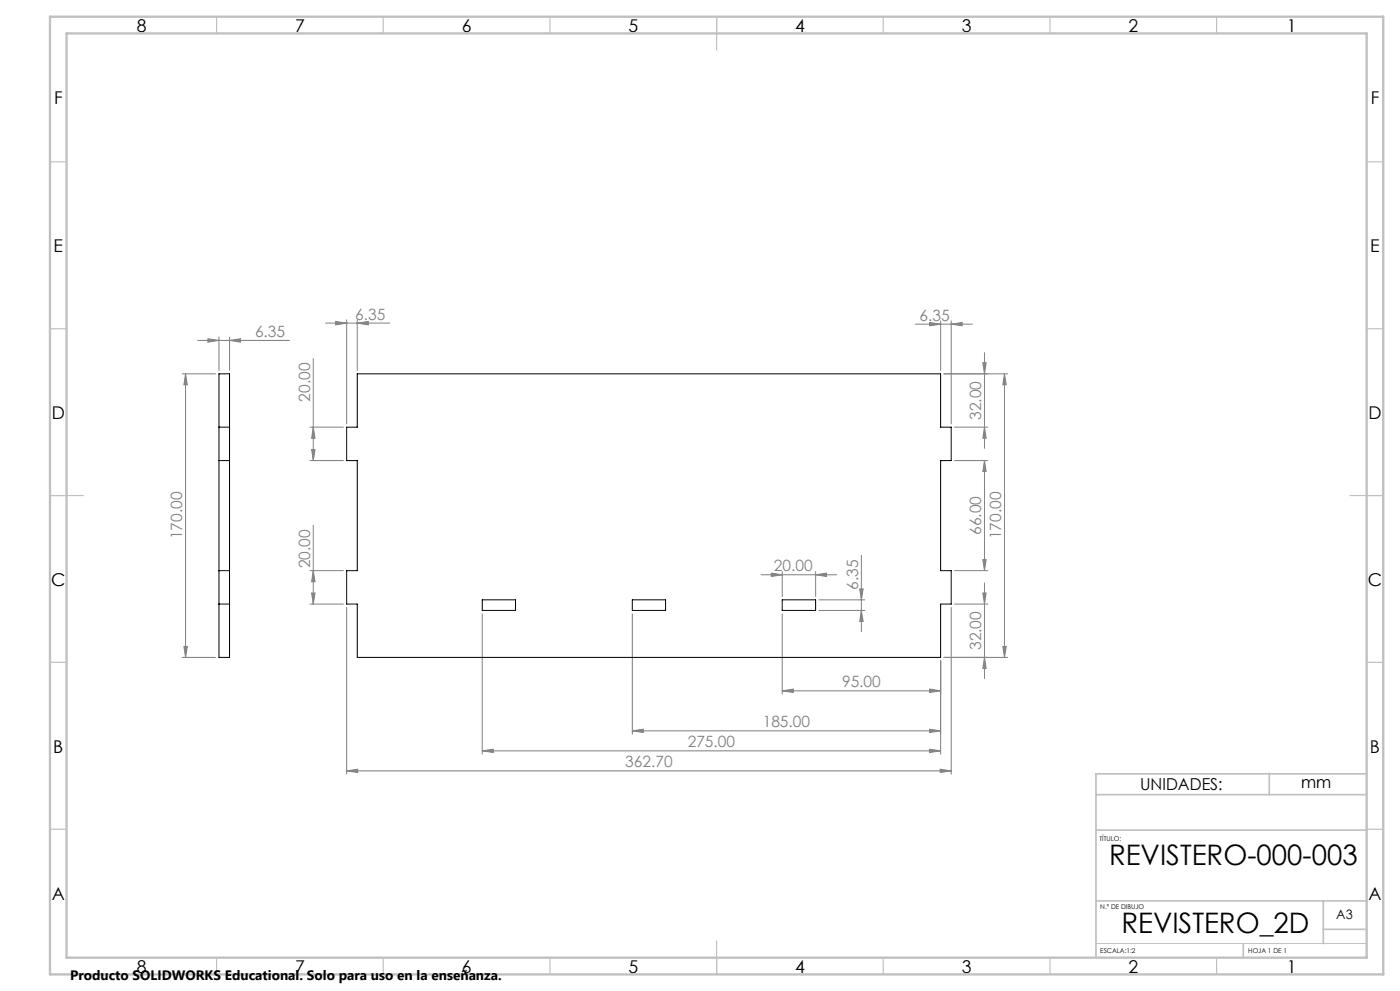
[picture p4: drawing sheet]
<svg xmlns="http://www.w3.org/2000/svg" width="420mm" height="297mm" viewBox="0 0 420 297" stroke-linecap="round" stroke-linejoin="round" font-family="sans-serif">
<g fill="none" stroke="#808080" stroke-width=".3">
<path d="M97.6 96.8h19.3M100.7 96.3l3.3 .5-3.3 .6zM104 95.8v31.2M107.2 96.8l3.3-.5v1.1zM107.2 95.8v15.2M274.6 97.2h17.1M278.9 96.7l3.3 .5-3.3 .4zM282.2 96.2v14.8M285.4 97.2l3.2-.5v.9zM285.4 96.2v30.8M54.7 112h10M55.7 112l.5 3.3h-1z"/>
<path d="M55.7 112v85M59.3 102h27.6M62.4 101.5l3.3 .5-3.3 .5zM65.7 101v10M68.9 102l3.2-.5v1zM68.9 101v10M94 107.5v30.5M283.2 112h19.1M294.9 108.7h.9l-.5 3.3zM295.3 105.7v28.7M301.3 112l.6 3.3h-1.1zM301.3 112v85"/>
<path d="M93 138h10M93 128h10M93.5 134.7h1l-.5 3.3zM94 128l.5 3.3h-1zM286.3 138h10M286.3 128h10M295.3 128l.5 3.3h-.9zM295.3 138l.5 3.3h-.9zM295.3 138v33M94 157.4v23.6M93 171h10M93.5 177.7h1l-.5 3.3z"/>
<path d="M94 171l.5 3.3h-1zM228.3 172.3h22.7M231.4 171.8l3.3 .5-3.3 .5zM234.7 171.3v7.5M244.7 172.3l3.3-.5v1zM244.7 171.3v7.5M245.7 179.8h13.7M257.9 176.5h1l-.5 3.3zM258.4 166.4v22.9M286.3 171h10M294.9 167.7h.9l-.5 3.3zM294.9 177.7h.9l-.5 3.3z"/>
<path d="M295.3 174.7v28.7M54.7 197h10M55.2 193.7h1l-.5 3.3zM93 181h10M104 182v50M144.7 184v42M189.7 184v36M234.7 184v24M245.7 182.9h13.7M258.4 182.9l.5 3.4h-1zM282.2 198v28M283.2 197h19.1"/>
<path d="M285.4 182v50M286.3 181h10M295.3 197l.5 3.3h-.9zM300.8 193.7h1.1l-.6 3.3zM189.7 219l3.3-.5v1zM189.7 219h92.5M234.7 207l3.3-.5v1zM234.7 207h47.5M278.9 206.5l3.3 .5-3.3 .5zM278.9 218.5l3.3 .5-3.3 .5zM104 231l3.3-.5v1zM104 231h181.4"/>
<path d="M144.7 225l3.3-.5v1zM144.7 225h137.5M278.9 224.5l3.3 .5-3.3 .5zM282 230.5l3.4 .5-3.4 .5z"/>
</g>
<path d="M328.8 282.8h81.2" fill="none" stroke="#c0c0c0" stroke-width=".3"/>
<g fill="none" stroke="#c0c0c0" stroke-width=".35">
<path d="M65 5v5M115 5v5M165 5v5M215 5v10M265 5v5M315 5v5M365 5v5M15 48.5h5M410 48.5h5M15 98.5h5M410 98.5h5M15 148.5h10"/>
<path d="M405 148.5h10M15 198.5h5M410 198.5h5M15 248.5h5M410 248.5h5M65 287v5M115 287v5M165 287v5M215 282v10M265 287v5M315 287v5M365 287v5"/>
</g>
<path d="M328.8 238.2h81.2M380.8 231.8v6.4M410 231.9h-81.2v55.1M328.8 248.8h81.2M328.8 270h81.2M397 270v12.8M397 278.5h13M373 282.8v4.2" fill="none" stroke="#c0c0c0" stroke-width=".5"/>
<path d="M15 5h400v287h-400zM20 10h390v277h-390z" fill="none" stroke="#c0c0c0" stroke-width=".7"/>
<g fill="#808080">
<path d="M244.7 172.3l3.3-.5v1zM231.4 171.8l3.3 .5-3.3 .5zM285.4 97.2l3.2-.5v.9zM278.9 96.7l3.3 .5-3.3 .4zM68.9 102l3.2-.5v1zM62.4 101.5l3.3 .5-3.3 .5z"/>
<path d="M104 231l3.3-.5v1zM282 230.5l3.4 .5-3.4 .5zM100.7 96.3l3.3 .5-3.3 .6zM107.2 96.8l3.3-.5v1.1zM234.7 207l3.3-.5v1zM278.9 206.5l3.3 .5-3.3 .5zM189.7 219l3.3-.5v1zM278.9 218.5l3.3 .5-3.3 .5zM144.7 225l3.3-.5v1zM278.9 224.5l3.3 .5-3.3 .5z"/>
<path d="M93.5 134.7h1l-.5 3.3zM94 128l.5 3.3h-1zM93.5 177.7h1l-.5 3.3zM94 171l.5 3.3h-1zM295.3 128l.5 3.3h-.9zM294.9 108.7h.9l-.5 3.3zM294.9 167.7h.9l-.5 3.3zM295.3 138l.5 3.3h-.9zM295.3 197l.5 3.3h-.9zM294.9 177.7h.9l-.5 3.3z"/>
<path d="M301.3 112l.6 3.3h-1.1zM300.8 193.7h1.1l-.6 3.3zM257.9 176.5h1l-.5 3.3zM258.4 182.9l.5 3.4h-1zM55.7 112l.5 3.3h-1zM55.2 193.7h1l-.5 3.3z"/>
</g>
<path d="M65.7 112h3.2v85h-3.2zM107.2 112h175v16h3.2v10h-3.2v33h3.2v10h-3.2v16h-175v-16h-3.2v-10h3.2v-33h-3.2v-10h3.2zM65.7 128h3.2M65.7 138h3.2M65.7 171h3.2M144.7 179.8h10v3.1h-10zM189.7 179.8h10v3.1h-10zM234.7 179.8h10v3.1h-10zM65.7 181h3.2" fill="none" stroke="#000" stroke-width=".3"/>
<g font-size="8.5">
<text x="332.7" y="259.3">REVISTERO-000-003</text>
<text x="336.4" y="279.7">REVISTERO_2D</text>
</g>
<g font-size="5.3">
<text x="41" y="9.5">8</text>
<text x="88.5" y="9.5">7</text>
<text x="138.5" y="9.5">6</text>
<text x="188.5" y="9.5">5</text>
<text x="238.5" y="9.5">4</text>
<text x="288.5" y="9.5">3</text>
<text x="338.5" y="9.5">2</text>
<text x="386" y="9.5">1</text>
<text x="16.2" y="31.2">F</text>
<text x="411.2" y="31.2">F</text>
<text x="16.1" y="75.5">E</text>
<text x="411.1" y="75.5">E</text>
<text x="15.5" y="125.5">D</text>
<text x="410.5" y="125.5">D</text>
<text x="15.4" y="175.5">C</text>
<text x="410.4" y="175.5">C</text>
<text x="16" y="225.5">B</text>
<text x="411" y="225.5">B</text>
<text x="15.5" y="269.7">A</text>
<text x="410.5" y="269.7">A</text>
<text x="41" y="291.5">8</text>
<text x="88.5" y="291.5">7</text>
<text x="138.5" y="291.5">6</text>
<text x="188.5" y="291.5">5</text>
<text x="238.5" y="291.5">4</text>
<text x="288.5" y="291.5">3</text>
<text x="338.5" y="291.5">2</text>
<text x="386" y="291.5">1</text>
</g>
<g font-size="4.9">
<text x="342" y="236.8">UNIDADES:</text>
<text x="390.4" y="236.2">mm</text>
</g>
<g font-size="4.7" fill="#808080">
<text x="106.6" y="95.8">6.35</text>
<text x="76.5" y="101">6.35</text>
<text x="275.9" y="96.1">6.35</text>
<text x="93" y="120.4" transform="rotate(-90 93 120.4)">20.00</text>
<text x="294.3" y="125.8" transform="rotate(-90 294.3 125.8)">32.00</text>
<text x="54.7" y="161.6" transform="rotate(-90 54.7 161.6)">170.00</text>
<text x="294.3" y="160.3" transform="rotate(-90 294.3 160.3)">66.00</text>
<text x="300.3" y="161.6" transform="rotate(-90 300.3 161.6)">170.00</text>
<text x="93" y="170.3" transform="rotate(-90 93 170.3)">20.00</text>
<text x="232.1" y="171.2">20.00</text>
<text x="257.4" y="176.8" transform="rotate(-90 257.4 176.8)">6.35</text>
<text x="294.3" y="194.8" transform="rotate(-90 294.3 194.8)">32.00</text>
<text x="252.6" y="206">95.00</text>
<text x="228.8" y="218">185.00</text>
<text x="206.3" y="224">275.00</text>
<text x="187.6" y="230">362.70</text>
</g>
<text font-size="4.1" x="21" y="293.7">Producto SOLIDWORKS Educational. Solo para uso en la enseñanza.</text>
<text font-size="3.9" x="400.9" y="275.5">A3</text>
<g font-size="2">
<text x="329.9" y="251.9">TÍTULO:</text>
<text x="330.1" y="272.5">N.º DE DIBUJO</text>
<text x="330.1" y="285.6">ESCALA:1:2</text>
<text x="374.5" y="285.6">HOJA 1 DE 1</text>
</g>
</svg>
